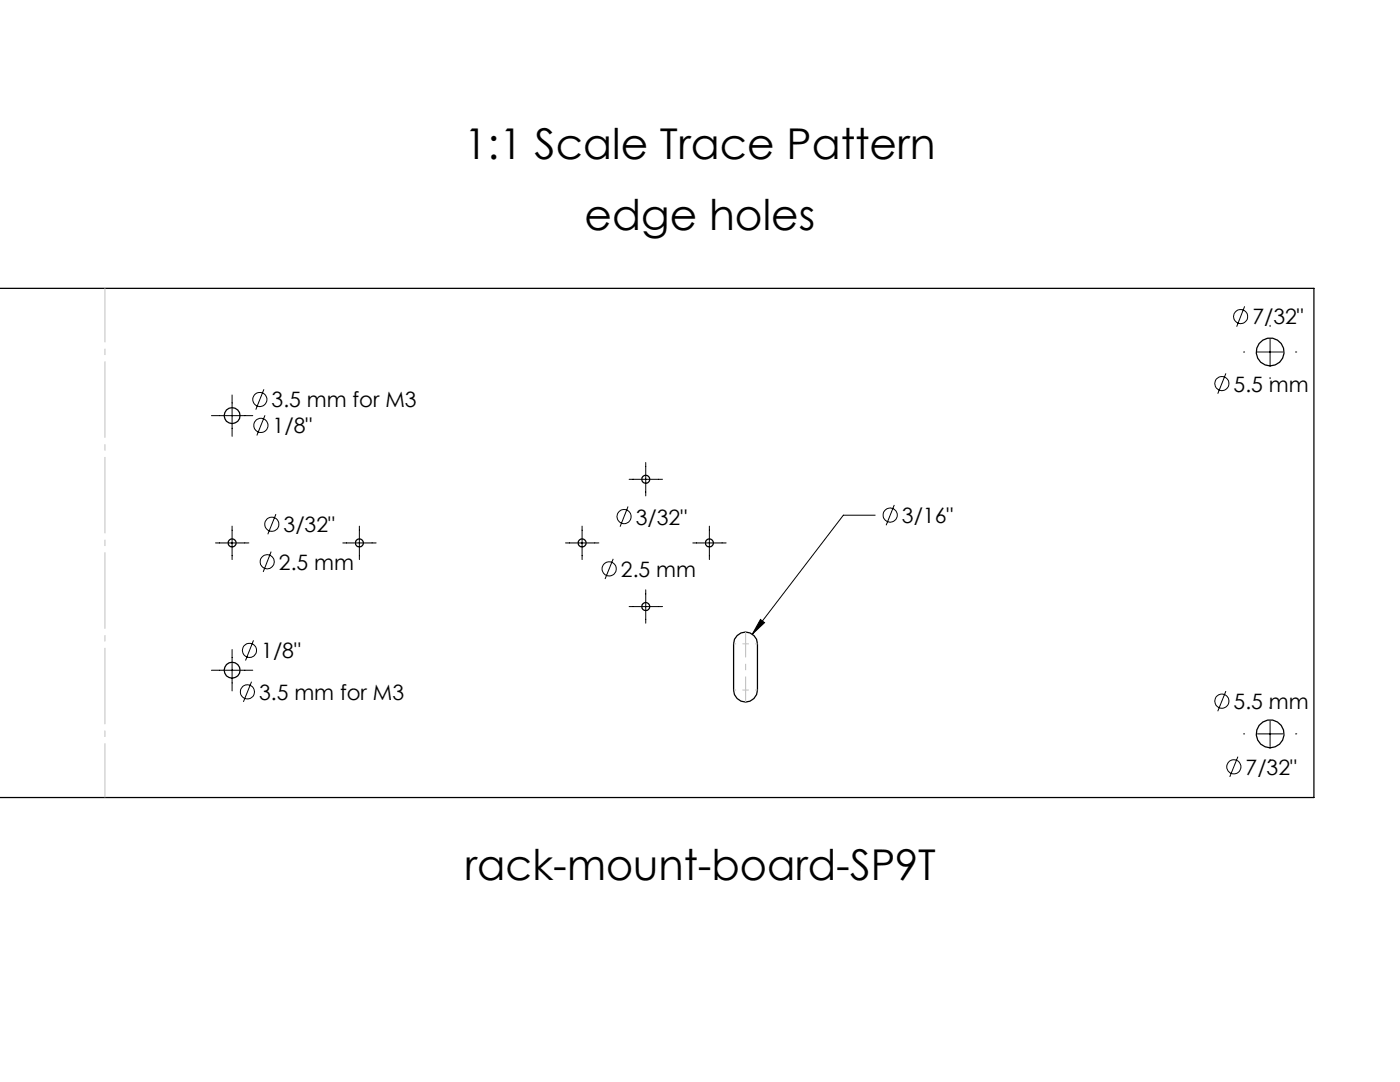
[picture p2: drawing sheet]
<svg xmlns="http://www.w3.org/2000/svg" width="279mm" height="216mm" viewBox="0 0 279 216" stroke-linecap="round" stroke-linejoin="round" font-family="sans-serif">
<g fill="none" stroke="#000" stroke-width=".25">
<path d="M-.1 57.5h262.3v101.6h-262.3M147.1 126.8a2.37 2.37 0 0 1 2.6-.5 2.37 2.37 0 0 1 1.5 2.2v9.2a2.38 2.38 0 0 1-2.4 2.4 2.38 2.38 0 0 1-2.4-2.4v-9.2l.2-.9z"/>
<circle cx="253.5" cy="70.2" r="2.78"/>
<circle cx="46.3" cy="82.9" r="1.59"/>
<circle cx="128.9" cy="95.6" r=".79"/>
<circle cx="46.3" cy="108.3" r=".79"/>
<circle cx="71.7" cy="108.3" r=".79"/>
<circle cx="116.2" cy="108.3" r=".79"/>
<circle cx="141.6" cy="108.3" r=".79"/>
<circle cx="46.3" cy="133.7" r="1.59"/>
<circle cx="128.9" cy="121" r=".79"/>
<circle cx="253.5" cy="146.4" r="2.78"/>
</g>
<g fill="none" stroke="#000" stroke-width=".2">
<path d="M46.3 78.8v8.3M52.7 77.7l-1.7 4M244.7 74.5l-1.7 4.1M248.2 70.2h.2M248.4 61.1l-1.6 4.1M250.9 70.2h5.1M253.5 64.9v.3M253.5 67.7v5.1M253.5 75.3v.3M258.6 70.2h.2M42.2 82.9h8.2M52.9 82.9l-1.6 4"/>
<path d="M125.6 95.6h6.6M128.9 92.3v6.7M43 108.3h6.7M46.3 105v6.7M54.1 110.1l-1.6 4M55.1 102.6l-1.7 4M68.4 108.3h6.7M71.7 105v6.7M112.9 108.3h6.6M116.2 105v6.7M122.4 111.5l-1.6 4M125.3 101.1l-1.5 4"/>
<path d="M128.9 117.7v6.7M138.3 108.3h6.6M141.6 105v6.7M174.7 102.8h-6.4l-18.2 23.7M178.5 100.8l-1.7 4M42.2 133.7h8.2M46.3 129.6v8.3M50.2 136l-1.6 4.1M50.6 127.8l-1.6 4M125.6 121h6.6M151.8 123.6l.8 .6-2.5 2.3zM244.7 137.9l-1.7 4"/>
<path d="M247.1 151l-1.7 4M248.2 146.4h.2M250.9 146.4h5.1M253.5 141.1v.3M253.5 143.9v5.1M253.5 151.5v.3M258.6 146.4h.2"/>
<circle cx="51.9" cy="79.7" r="1.41"/>
<circle cx="243.9" cy="76.5" r="1.4"/>
<circle cx="247.6" cy="63.2" r="1.4"/>
<circle cx="52.1" cy="84.9" r="1.41"/>
<circle cx="53.3" cy="112.1" r="1.41"/>
<circle cx="54.3" cy="104.6" r="1.41"/>
<circle cx="121.6" cy="113.5" r="1.42"/>
<circle cx="124.5" cy="103.1" r="1.41"/>
<circle cx="177.7" cy="102.8" r="1.41"/>
<circle cx="49.4" cy="138.1" r="1.41"/>
<circle cx="49.8" cy="129.8" r="1.41"/>
<circle cx="243.8" cy="139.9" r="1.41"/>
<circle cx="246.2" cy="153" r="1.41"/>
</g>
<path d="M20.9 57.5v101.6" fill="none" stroke="#c0c0c0" stroke-width=".2" stroke-dasharray="15.2 1.3 1.3 1.3" stroke-dashoffset="4.4" stroke-linecap="butt"/>
<path d="M146.4 137.7h4.8M151.2 128.5h-4.8" fill="none" stroke="#c0c0c0" stroke-width=".2" stroke-dasharray="15.2 1.3 1.3 1.3" stroke-dashoffset="14.8" stroke-linecap="butt"/>
<path d="M148.8 140.1v-14" fill="none" stroke="#c0c0c0" stroke-width=".2" stroke-dasharray="15.2 1.3 1.3 1.3" stroke-dashoffset="10.2" stroke-linecap="butt"/>
<path d="M151.8 123.6l.8 .6-2.5 2.3z" fill="#000"/>
<g font-size="8.5">
<text x="92.6" y="31.8">1:1 Scale Trace Pattern</text>
<text x="116.7" y="45.9">edge holes</text>
<text x="92.8" y="175.5">rack-mount-board-SP9T</text>
</g>
<g font-size="4.2">
<text x="249.9" y="64.7">7/32&quot;</text>
<text x="54.2" y="81.3">3.5 mm for M3</text>
<text x="246.2" y="78.1">5.5 mm</text>
<text x="54.4" y="86.5">1/8&quot;</text>
<text x="56.6" y="106.2">3/32&quot;</text>
<text x="126.9" y="104.7">3/32&quot;</text>
<text x="180" y="104.4">3/16&quot;</text>
<text x="55.7" y="113.7">2.5 mm</text>
<text x="123.9" y="115.1">2.5 mm</text>
<text x="52.1" y="131.4">1/8&quot;</text>
<text x="51.7" y="139.6">3.5 mm for M3</text>
<text x="246.2" y="141.5">5.5 mm</text>
<text x="248.6" y="154.6">7/32&quot;</text>
</g>
</svg>
